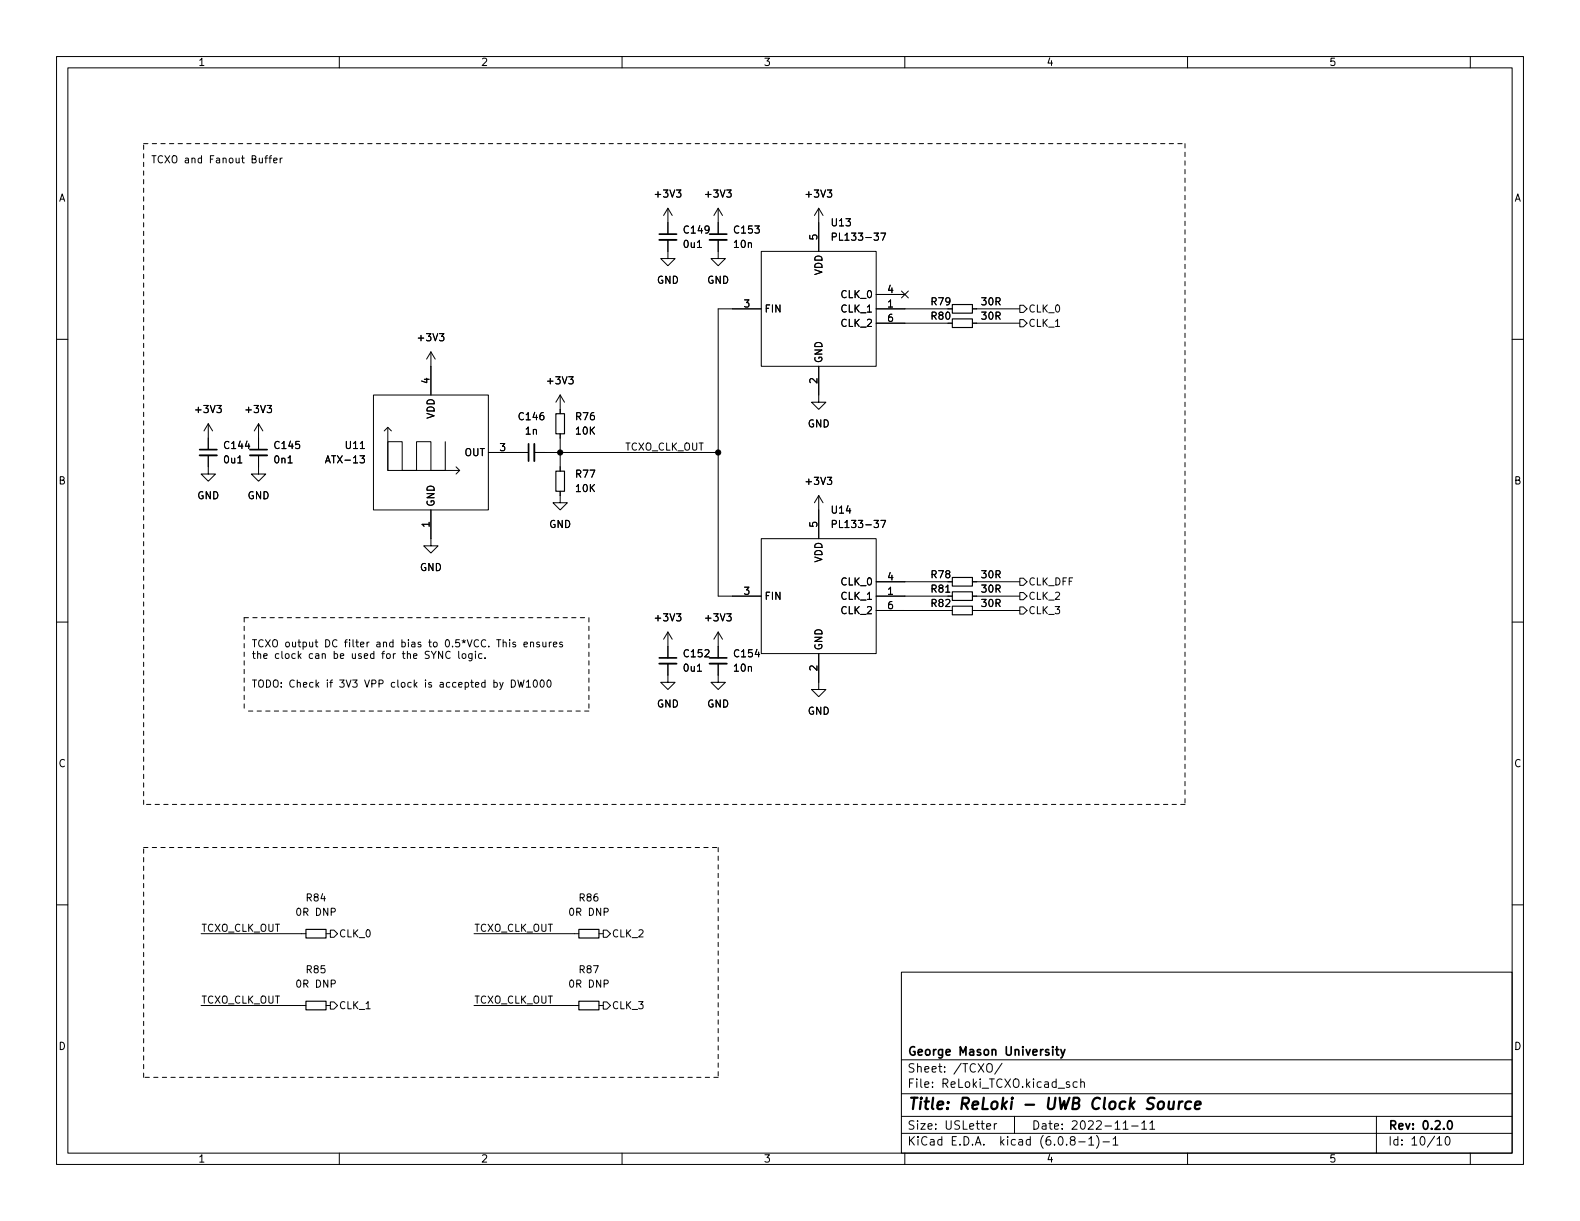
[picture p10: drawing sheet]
<svg xmlns="http://www.w3.org/2000/svg" width="279mm" height="216mm" viewBox="0 0 279 216" stroke-linecap="round" stroke-linejoin="round" font-family="sans-serif">
<g fill="none" stroke="#000" stroke-width=".18">
<path d="M10 10h259.4v195.9h-259.4zM12 12h255.4v191.9h-255.4zM60 10v2M110 10v2M160 10v2M210 10v2M260 10v2M46.8 28h.5M47.3 27.5l-.3 .2v1.1M47.6 28h.4M48 27.5l-.3 .2v1.1M48.4 28.4l.6-.1-.1-.3h-.3l-.2 .1 .1 .6h.4"/>
<path d="M49.5 28v.8M49.9 28l-.4 .2M118.1 36.8v4.6M118.1 36.8l-.8 1.3M118.1 36.8l.8 1.3M127 36.8v4.6M127 36.8l-.8 1.3M127 36.8l.8 1.3M144.8 36.8v7.7M144.8 36.8l-.8 1.3M144.8 36.8l.7 1.3M10 60h2"/>
<path d="M118.1 42.4v3.3h1.3l-1.3 1.3-1.3-1.3h1.3M127 42.4v3.3h1.3l-1.3 1.3-1.3-1.3h1.3M134.6 44.5h20.3v20.3h-20.3zM134.6 54.6h-7.6v50.8h7.6M147.2 41.9l.6-.1 .1-.2-.1-.3-.6-.1v1.3M154.9 54.6h12.7M154.9 52.1h5.1M154.9 57.2h12.7M155.8 41.2h.8l-.5 1.3M159.4 51.5l1.2 1.2M160.6 51.5l-1.2 1.2M172 54.6h8.3"/>
<path d="M172 57.2h8.3M180.3 56.5h.7l.6 .7-.6 .6h-.7zM180.3 54h.7l.6 .6-.6 .6h-.7zM267.4 60h2M36.8 74.9v4.6M36.8 74.9l-.7 1.3M36.8 74.9l.8 1.3M45.7 74.9l-.7 1.3M45.7 74.9v4.6M45.7 74.9l.8 1.3M66 69.9h20.4v20.3h-20.4zM68.6 75.6v7.6h12.7"/>
<path d="M68.6 75.6l-.7 .6M68.6 75.6l.6 .6M76.2 62.2l-.8 1.3M76.2 62.2v7.7M76.2 62.2l.8 1.3M78.7 78.1v5.1h-2.5v-5.1h-2.5v5.1h-2.6v-5.1h-2.5v5.1M99.1 69.9v3.3M99.1 76.7v6.6M99.1 69.9l-.8 1.2M99.1 69.9l.7 1.2M144.8 64.8v6.3h1.2l-1.2 1.3-1.3-1.3h1.3M36.8 80.5v3.3h1.3l-1.3 1.3-1.2-1.3h1.2"/>
<path d="M45.7 80.5v3.3h1.3l-1.3 1.3-1.3-1.3h1.3M76.2 90.2v6.3h1.3l-1.3 1.3-1.3-1.3h1.3M80.6 82.6l.7 .6M81.3 83.2l-.7 .6M86.4 80h7.1M94.5 80h32.5M99.1 86.9v2h1.2l-1.2 1.3-1.3-1.3h1.3M134.6 95.3h20.3v20.3h-20.3zM144.8 87.6v7.7M144.8 87.6l-.8 1.3M144.8 87.6l.7 1.3M147.2 92.7l.6-.1 .1-.2-.1-.3-.6-.1v1.3"/>
<path d="M155.8 92h.8l-.5 1.3M10 110h2M78.3 115.2v1.2l-.8-1.2v1.2M79.6 115.3a.6 .6 0 0 0-.8 .4 .6 .6 0 0 0 .6 .7l.2-.1M81.1 115.2v1l.2 .2M81.8 115.6h.3l.3 .2v.4l-.3 .2h-.3l-.1-.2zM83.5 115.6v1l-.3 .3-.3-.1M83.5 115.6h-.4l-.2 .2 .1 .6h.5M84.1 115.6v.8M85.2 115.6h-.3l-.3 .2 .1 .6h.5M85.8 116.3v.1M90.1 113.1v.1"/>
<path d="M90.1 113.5v.9M91.2 113.6l-.3-.1-.2 .2v.2l.5 .1v.3h-.5M92.7 114l.6-.2-.1-.2-.4-.1-.1 .2v.6h.5M93.8 113.7l.2-.2 .3 .1 .1 .8M93.8 113.5v.9M95.4 113.6l-.3-.1-.2 .2 .1 .2 .4 .1v.3h-.5M96 113.5l.1 .8 .3 .1 .1-.1M96.5 113.5v.9M97.1 113.5v.9M97.5 113.5l-.4 .3M97.9 114l.6-.2-.1-.2-.4-.1-.1 .2v.6h.5M99.4 113.6l-.3-.1-.1 .2v.2l.4 .1v.3h-.4"/>
<path d="M118.1 117.3v3.4h1.3l-1.3 1.2-1.3-1.2h1.3M118.1 111.8l-.8 1.2M118.1 111.8v4.5M118.1 111.8l.8 1.2M127 117.3v3.4h1.3l-1.3 1.2-1.3-1.2h1.3M127 111.8l-.8 1.2M127 111.8v4.5M127 111.8l.8 1.2M144.8 115.6v6.3h1.2l-1.2 1.3-1.3-1.3h1.3M154.9 102.9h12.7M154.9 108h12.7M154.9 105.4h13.5"/>
<path d="M172 102.9h8.3M172 108h8.3M172 105.4h8.3M180.3 107.3h.7l.6 .7-.6 .6h-.7zM180.3 102.2h.7l.6 .7-.6 .6h-.7zM180.3 104.8h.7l.6 .6-.6 .6h-.7zM267.4 110h2M89 120.7l-.4 1.1-.2 .1M90.4 120.2a.64 .64 0 0 1 .8 .7 .64 .64 0 0 1-.8 .6zM91.6 120.2l.3 1.3 .2-.9 .3 .9 .3-1.3M93.1 120.6l.4-.4v1.3M93.1 121.5h.7"/>
<path d="M94.4 120.4l.2-.2a.68 .68 0 0 1 .4 .7 .68 .68 0 0 1-.4 .6l-.2-.1-.1-.4zM95.6 120.4l.2-.2a.68 .68 0 0 1 .5 .7 .68 .68 0 0 1-.5 .6l-.2-.1-.1-.4zM96.8 120.4l.2-.2a.68 .68 0 0 1 .5 .7 .68 .68 0 0 1-.5 .6l-.2-.1-.1-.4zM10 160h2M267.4 160h2M35.6 177.8h18.5M35.6 165.1h18.5M57.7 177.8h.7M57.7 165.1h.7M58.4 164.5h.7l.6 .6-.6 .6h-.7zM58.4 177.2h.7l.6 .6-.6 .6h-.7zM83.8 177.8h18.6"/>
<path d="M83.8 165.1h18.6M105.9 177.8h.8M105.9 165.1h.8M106.7 177.2h.6l.6 .6-.6 .6h-.6zM106.7 164.5h.6l.6 .6-.6 .6h-.6zM159.4 171.9h108v32h-108zM159.4 197.4h108M159.4 193.4h108M159.4 187.4h108M174.5 199.2l.7-.2-.1-.3h-.4l-.2 .2v.7h.6M174.5 188.3a.5 .5 0 0 1 .6-.2 .5 .5 0 0 1 .4 .5v.5a.5 .5 0 0 1-.5 .5 .5 .5 0 0 1-.5-.5zM175.8 198.7v1"/>
<path d="M176.3 198.7h-.3l-.2 .3M177.2 188l-1.3 1.9M179.4 197.4v3M189.1 191.4l-.3-.1-.3 .2 .1 .2 .5 .2v.3h-.6M190.5 191.4l-.5-.1-.2 .3v.4l.1 .2h.6M191.1 191.4l.2-.1 .4 .1 .1 .9M191.1 190.8v1.5M198.6 198.6l.4-.4v1.5M198.6 199.7h.9M200.1 199.1h1.2M201.9 198.6l.4-.4v1.5M201.9 199.7h.9"/>
<path d="M203.3 198.6l.5-.4v1.5M203.3 199.7h.9M243.4 197.4v6.5M60 203.9v2M110 203.9v2M159.4 200.4h108M160 203.9v2M189.5 201.6l-.2-.3v-.2l.2-.1h.5l.1 .3-.1 .2-.6 .2-.1 .2v.4l.2 .2 .5-.1 .1-.2-.1-.4-.2-.2M190.8 201.9h1.1M192.5 201.4l.5-.4v1.5M192.5 202.5h.9M193.9 200.8a1.72 1.72 0 0 1 0 2.2"/>
<path d="M195 201.9h1.2M196.8 201.4l.5-.4v1.5M196.8 202.5h.9M210 203.9v2M254.1 201.4l.4-.4v1.5M254.1 202.5h.9M255.8 201h.1a.8 .8 0 0 1 .5 .7 .8 .8 0 0 1-.5 .8 .99 .99 0 0 1-.1-1.5zM260 203.9v2"/>
</g>
<path d="M116.6 41.4h3M125.5 41.4h3M35.3 79.5h3.1M44.2 79.5h3M93.5 78.5v3M116.6 116.3h3M125.5 116.3h3M186.7 185.6h.5M186.9 185.1v1.3l.3 .2M187.6 185.6l.4 1M188.3 185.6l-.5 1.3-.2 .2M256.2 198.2h.1a.81 .81 0 0 1 .6 .6 .81 .81 0 0 1-.3 .8l-.1 .1a.82 .82 0 0 1-.6-.6 .82 .82 0 0 1 .3-.9z" fill="none" stroke="#000" stroke-width=".3"/>
<path d="M206.7 194.8v1.2a.57 .57 0 0 0 .8-.1M207.6 194.8l-.2 1.3M208.6 194.8l-.2 1.3M209.1 194.8l-.4 .1-.2 .3M210.6 194.9a.66 .66 0 0 0-1 .3v.5l.1 .3 .2 .1 .6-.1M211.3 195.4l1-.2v-.3l-.2-.1-.6 .1-.2 .9 .2 .3 .6-.1" fill="none" stroke="#000" stroke-width=".4"/>
<path d="M168.4 53.8h3.6v1.6h-3.6zM168.4 56.4h3.6v1.5h-3.6zM98.3 73.2h1.5v3.5h-1.5zM98.3 83.3h1.5v3.6h-1.5zM168.4 102.1h3.6v1.5h-3.6zM168.4 107.2h3.6v1.5h-3.6zM168.4 104.6h3.6v1.6h-3.6zM54.1 177h3.6v1.6h-3.6zM54.1 164.3h3.6v1.6h-3.6zM102.4 177h3.5v1.6h-3.5zM102.4 164.3h3.5v1.6h-3.5z" fill="none" stroke="#000" stroke-width=".2"/>
<path d="M116.6 42.4h3M125.5 42.4h3M94.5 78.5v3M35.3 80.5h3.1M44.2 80.5h3M116.6 117.3h3M125.5 117.3h3" fill="none" stroke="#000" stroke-width=".33"/>
<path d="M25.4 25.4h184.1M209.5 25.4v116.8M43.2 109.2v16.5M43.2 109.2h60.9M104.1 109.2v16.5M104.1 125.7h-60.9M25.4 149.9h101.6M25.4 142.2v-116.8M127 149.9v40.6M209.5 142.2h-184.1M25.4 190.5v-40.6M127 190.5h-101.6" fill="none" stroke="#000" stroke-width=".18" stroke-dasharray=".8 .8"/>
<g fill="#000" stroke="#000" stroke-width=".18">
<circle cx="99.1" cy="80" r=".46"/>
<circle cx="127" cy="80" r=".46"/>
</g>
<text font-size="2.8" x="160.4" y="196.2">Title: ReLoki - UWB Clock Source</text>
<g font-size="2.1">
<text x="160.4" y="189.7">Sheet: /TCXO/</text>
<text x="160.4" y="186.7">George Mason University</text>
<text x="160.4" y="192.4">File: ReLoki_TCXO.kicad_sch</text>
<text x="160.4" y="202.5">KiCad E.D.A. kicad (6.0.8-1)-1</text>
<text x="160.4" y="199.7">Size: USLetter</text>
<text x="182.4" y="199.7">Date: 2022-11-11</text>
<text x="245.4" y="199.7">Rev: 0.2.0</text>
<text x="245.4" y="202.5">Id: 10/10</text>
</g>
<g font-size="1.8">
<text x="35" y="11.6">1</text>
<text x="85" y="11.6">2</text>
<text x="135" y="11.6">3</text>
<text x="185" y="11.6">4</text>
<text x="235" y="11.6">5</text>
<text x="26.7" y="28.9">TCXO and Fanout Buffer</text>
<text x="10.3" y="35.6">A</text>
<text x="116" y="34.9">+3V3</text>
<text x="124.9" y="34.9">+3V3</text>
<text x="142.7" y="34.9">+3V3</text>
<text x="267.7" y="35.6">A</text>
<text x="121.1" y="41.3">C149</text>
<text x="130" y="41.3">C153</text>
<text x="147.1" y="40">U13</text>
<text x="121" y="43.8">0u1</text>
<text x="129.9" y="43.8">10n</text>
<text x="144.5" y="42.4" transform="rotate(-90 144.5 42.4)">5</text>
<text x="148" y="42.5">PL133-37</text>
<text x="116.1" y="50.2">GND</text>
<text x="125" y="50.2">GND</text>
<text x="145.4" y="48.7" transform="rotate(-90 145.4 48.7)">VDD</text>
<text x="148.8" y="52.7">CLK_0</text>
<text x="157" y="51.8">4</text>
<text x="164.7" y="54">R79</text>
<text x="173.6" y="54">30R</text>
<text x="131.6" y="54.4">3</text>
<text x="135.1" y="55.2">FIN</text>
<text x="148.8" y="55.2">CLK_1</text>
<text x="148.8" y="57.8">CLK_2</text>
<text x="157" y="54.4">1</text>
<text x="157" y="56.9">6</text>
<text x="164.7" y="56.5">R80</text>
<text x="173.6" y="56.5">30R</text>
<text x="181.8" y="57.8">CLK_1</text>
<text x="181.8" y="55.2">CLK_0</text>
<text x="74.1" y="60.3">+3V3</text>
<text x="145.4" y="64.3" transform="rotate(-90 145.4 64.3)">GND</text>
<text x="75.9" y="67.8" transform="rotate(-90 75.9 67.8)">4</text>
<text x="97" y="67.9">+3V3</text>
<text x="144.5" y="67.8" transform="rotate(-90 144.5 67.8)">2</text>
<text x="34.7" y="73">+3V3</text>
<text x="43.6" y="73">+3V3</text>
<text x="76.8" y="74.1" transform="rotate(-90 76.8 74.1)">VDD</text>
<text x="91.9" y="74.3">C146</text>
<text x="93" y="76.8">1n</text>
<text x="101.9" y="74.3">R76</text>
<text x="101.9" y="76.8">10K</text>
<text x="142.8" y="75.6">GND</text>
<text x="39.7" y="81.9">0u1</text>
<text x="39.8" y="79.4">C144</text>
<text x="48.6" y="81.9">0n1</text>
<text x="48.7" y="79.4">C145</text>
<text x="58" y="81.9">ATX-13</text>
<text x="61.2" y="79.4">U11</text>
<text x="82.1" y="80.6">OUT</text>
<text x="88.4" y="79.8">3</text>
<text x="110.5" y="79.7">TCXO_CLK_OUT</text>
<text x="10.3" y="85.7">B</text>
<text x="34.9" y="88.3">GND</text>
<text x="43.8" y="88.3">GND</text>
<text x="76.8" y="89.7" transform="rotate(-90 76.8 89.7)">GND</text>
<text x="101.9" y="84.5">R77</text>
<text x="101.9" y="87">10K</text>
<text x="142.7" y="85.7">+3V3</text>
<text x="267.7" y="85.7">B</text>
<text x="75.9" y="93.2" transform="rotate(-90 75.9 93.2)">1</text>
<text x="97.1" y="93.3">GND</text>
<text x="144.5" y="93.2" transform="rotate(-90 144.5 93.2)">5</text>
<text x="147.1" y="90.8">U14</text>
<text x="148" y="93.3">PL133-37</text>
<text x="74.2" y="101">GND</text>
<text x="145.4" y="99.5" transform="rotate(-90 145.4 99.5)">VDD</text>
<text x="131.6" y="105.2">3</text>
<text x="135.1" y="106">FIN</text>
<text x="148.8" y="106">CLK_1</text>
<text x="148.8" y="103.5">CLK_0</text>
<text x="157" y="105.2">1</text>
<text x="157" y="102.6">4</text>
<text x="157" y="107.7">6</text>
<text x="164.7" y="102.2">R78</text>
<text x="164.7" y="107.3">R82</text>
<text x="164.7" y="104.8">R81</text>
<text x="173.6" y="102.2">30R</text>
<text x="173.6" y="107.3">30R</text>
<text x="173.6" y="104.8">30R</text>
<text x="181.8" y="103.5">CLK_DFF</text>
<text x="181.8" y="106">CLK_2</text>
<text x="116" y="109.9">+3V3</text>
<text x="124.9" y="109.9">+3V3</text>
<text x="148.8" y="108.6">CLK_2</text>
<text x="181.8" y="108.6">CLK_3</text>
<text x="44.4" y="114.4">TCXO output DC filter and bias to 0.5*VCC. This ensures</text>
<text x="44.4" y="116.5">the clock can be used for the SYNC logic.</text>
<text x="121" y="118.8">0u1</text>
<text x="121.1" y="116.2">C152</text>
<text x="129.9" y="118.8">10n</text>
<text x="130" y="116.2">C154</text>
<text x="144.5" y="118.6" transform="rotate(-90 144.5 118.6)">2</text>
<text x="145.4" y="115.1" transform="rotate(-90 145.4 115.1)">GND</text>
<text x="44.4" y="121.6">TODO: Check if 3V3 VPP clock is accepted by DW1000</text>
<text x="116.1" y="125.1">GND</text>
<text x="125" y="125.1">GND</text>
<text x="142.8" y="126.4">GND</text>
<text x="10.3" y="135.6">C</text>
<text x="267.7" y="135.6">C</text>
<text x="52.6" y="161.9">0R DNP</text>
<text x="54.3" y="159.4">R84</text>
<text x="100.9" y="161.9">0R DNP</text>
<text x="102.5" y="159.4">R86</text>
<text x="35.6" y="164.8">TCXO_CLK_OUT</text>
<text x="59.9" y="165.7">CLK_0</text>
<text x="83.8" y="164.8">TCXO_CLK_OUT</text>
<text x="108.1" y="165.7">CLK_2</text>
<text x="54.3" y="172.1">R85</text>
<text x="102.5" y="172.1">R87</text>
<text x="35.6" y="177.5">TCXO_CLK_OUT</text>
<text x="52.6" y="174.6">0R DNP</text>
<text x="59.9" y="178.4">CLK_1</text>
<text x="83.8" y="177.5">TCXO_CLK_OUT</text>
<text x="100.9" y="174.6">0R DNP</text>
<text x="108.1" y="178.4">CLK_3</text>
<text x="10.3" y="185.7">D</text>
<text x="267.7" y="185.7">D</text>
<text x="35" y="205.6">1</text>
<text x="85" y="205.6">2</text>
<text x="135" y="205.6">3</text>
<text x="185" y="205.6">4</text>
<text x="235" y="205.6">5</text>
</g>
</svg>
